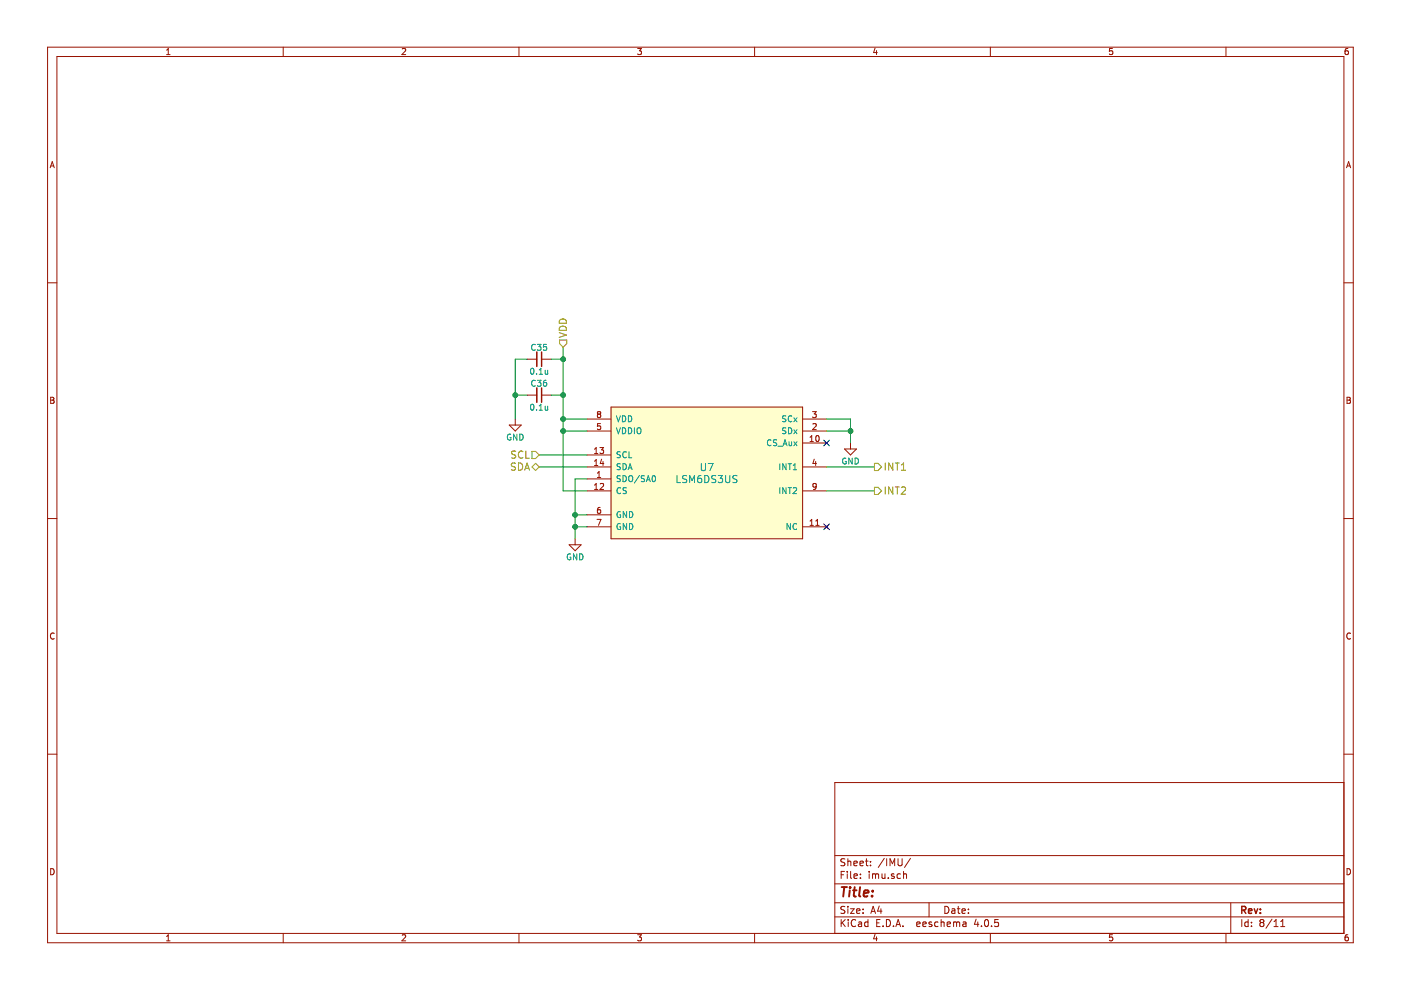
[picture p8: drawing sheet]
EESchema Schematic File Version 2
LIBS:bldc-controller
LIBS:power
LIBS:device
LIBS:transistors
LIBS:conn
LIBS:linear
LIBS:regul
LIBS:74xx
LIBS:cmos4000
LIBS:adc-dac
LIBS:memory
LIBS:xilinx
LIBS:microcontrollers
LIBS:dsp
LIBS:analog_switches
LIBS:motorola
LIBS:texas
LIBS:intel
LIBS:audio
LIBS:interface
LIBS:digital-audio
LIBS:philips
LIBS:display
LIBS:cypress
LIBS:siliconi
LIBS:opto
LIBS:atmel
LIBS:contrib
LIBS:valves
LIBS:stepper-driver
LIBS:bldc-controller-cache
EELAYER 25 0
EELAYER END
$Descr A4 11693 8268
encoding utf-8
Sheet 8 11
Title ""
Date ""
Rev ""
Comp ""
Comment1 ""
Comment2 ""
Comment3 ""
Comment4 ""
$EndDescr
$Comp
L LSM6DS3US U7
U 1 1
P 5900 3950
F 0 "U7" H 5900 4000 60  0000 C CNN
F 1 "LSM6DS3US" H 5900 3900 60  0000 C CNN
F 2 "bldc-controller:LGA-14L-STRICT" H 5900 3950 60  0001 C CNN
F 3 "" H 5900 3950 60  0001 C CNN
F 4 "STMicroelectronics" H 5900 3950 60  0001 C CNN "MFR_NAME"
F 5 "LSM6DS3USTR" H 5900 3950 60  0001 C CNN "MFR_PN"
	1    5900 3950
	1    0    0    -1  
$EndComp
Wire Wire Line
	4900 4000 4800 4000
Wire Wire Line
	4800 4000 4800 4500
Wire Wire Line
	4900 4300 4800 4300
Connection ~ 4800 4300
Wire Wire Line
	4900 4400 4800 4400
Connection ~ 4800 4400
$Comp
L GND #PWR070
U 1 1
P 4800 4500
F 0 "#PWR070" H 4800 4250 50  0001 C CNN
F 1 "GND" H 4800 4350 50  0000 C CNN
F 2 "" H 4800 4500 50  0000 C CNN
F 3 "" H 4800 4500 50  0000 C CNN
	1    4800 4500
	1    0    0    -1  
$EndComp
Wire Wire Line
	6900 3500 7100 3500
Wire Wire Line
	7100 3500 7100 3700
Wire Wire Line
	6900 3600 7100 3600
Connection ~ 7100 3600
$Comp
L GND #PWR071
U 1 1
P 7100 3700
F 0 "#PWR071" H 7100 3450 50  0001 C CNN
F 1 "GND" H 7100 3550 50  0000 C CNN
F 2 "" H 7100 3700 50  0000 C CNN
F 3 "" H 7100 3700 50  0000 C CNN
	1    7100 3700
	1    0    0    -1  
$EndComp
Wire Wire Line
	6900 3900 7300 3900
Text HLabel 7300 3900 2    60   Output ~ 0
INT1
Wire Wire Line
	4700 3600 4900 3600
Wire Wire Line
	4700 2900 4700 4100
Text HLabel 4700 2900 1    60   Input ~ 0
VDD
Wire Wire Line
	4900 3500 4700 3500
Connection ~ 4700 3500
Wire Wire Line
	6900 4100 7300 4100
Text HLabel 7300 4100 2    60   Output ~ 0
INT2
NoConn ~ 6900 3700
NoConn ~ 6900 4400
Wire Wire Line
	4700 4100 4900 4100
Connection ~ 4700 3600
Wire Wire Line
	4900 3800 4500 3800
Text HLabel 4500 3800 0    60   Input ~ 0
SCL
Wire Wire Line
	4900 3900 4500 3900
Text HLabel 4500 3900 0    60   BiDi ~ 0
SDA
$Comp
L C_Small C36
U 1 1
P 4500 3300
F 0 "C36" V 4400 3300 50  0000 C CNN
F 1 "0.1u" V 4600 3300 50  0000 C CNN
F 2 "bldc-controller:C_0603_IPC_NOMINAL" H 4500 3300 50  0001 C CNN
F 3 "" H 4500 3300 50  0000 C CNN
	1    4500 3300
	0    1    1    0   
$EndComp
Wire Wire Line
	4700 3300 4600 3300
Connection ~ 4700 3300
$Comp
L GND #PWR072
U 1 1
P 4300 3500
F 0 "#PWR072" H 4300 3250 50  0001 C CNN
F 1 "GND" H 4300 3350 50  0000 C CNN
F 2 "" H 4300 3500 50  0000 C CNN
F 3 "" H 4300 3500 50  0000 C CNN
	1    4300 3500
	1    0    0    -1  
$EndComp
Wire Wire Line
	4400 3300 4300 3300
Wire Wire Line
	4300 3000 4300 3500
$Comp
L C_Small C35
U 1 1
P 4500 3000
F 0 "C35" V 4400 3000 50  0000 C CNN
F 1 "0.1u" V 4600 3000 50  0000 C CNN
F 2 "bldc-controller:C_0603_IPC_NOMINAL" H 4500 3000 50  0001 C CNN
F 3 "" H 4500 3000 50  0000 C CNN
	1    4500 3000
	0    1    1    0   
$EndComp
Wire Wire Line
	4400 3000 4300 3000
Connection ~ 4300 3300
Wire Wire Line
	4600 3000 4700 3000
Connection ~ 4700 3000
$EndSCHEMATC
